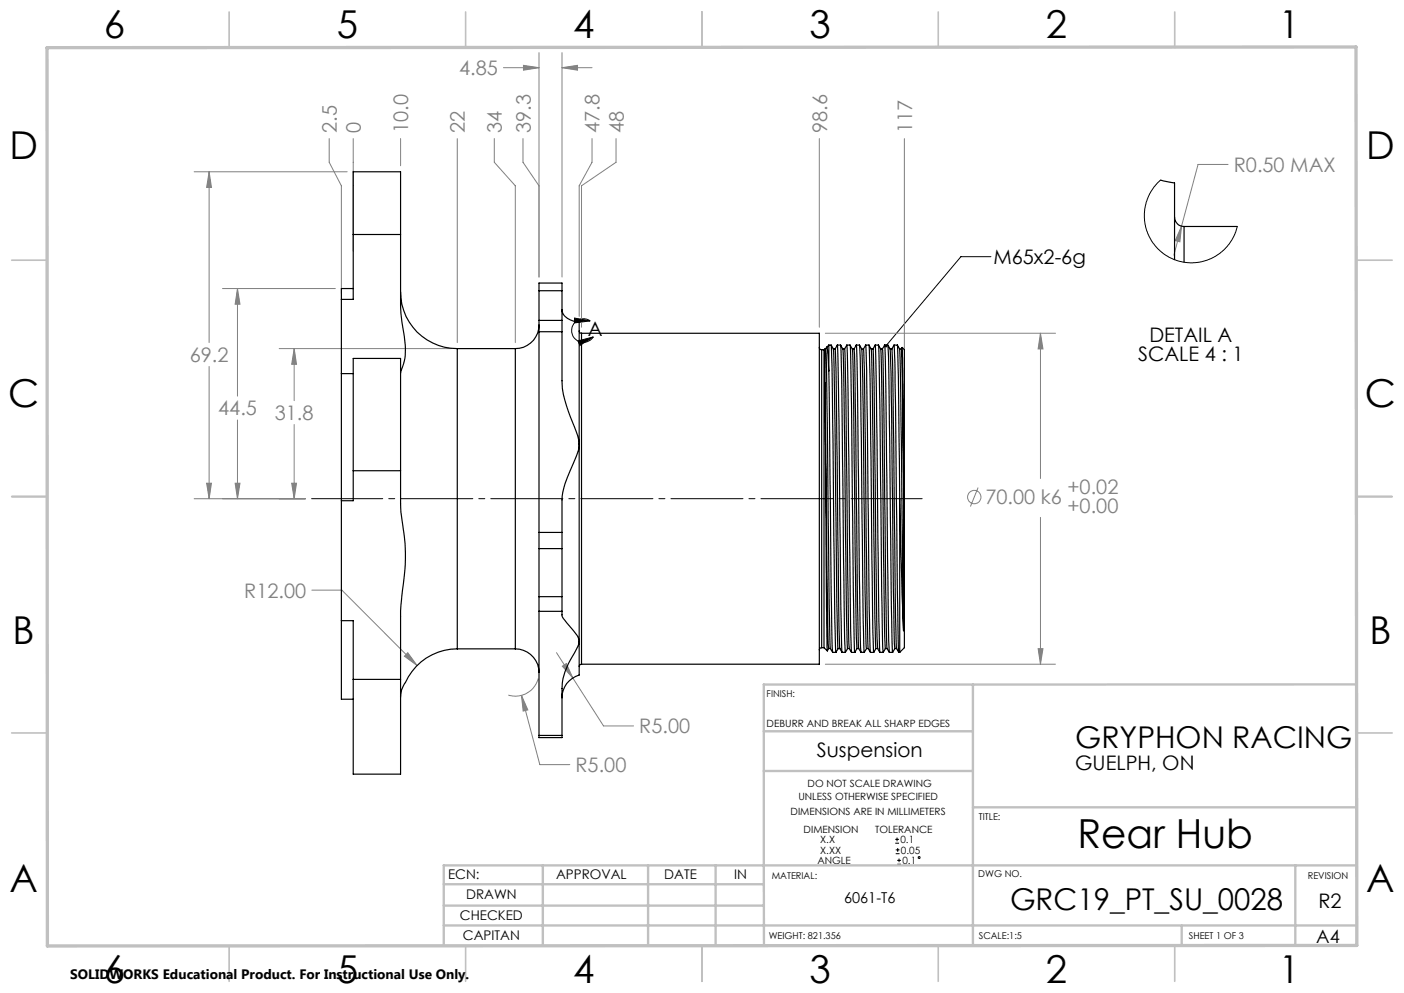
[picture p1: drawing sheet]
<svg xmlns="http://www.w3.org/2000/svg" width="297mm" height="210mm" viewBox="0 0 297 210" stroke-linecap="round" stroke-linejoin="round" font-family="sans-serif">
<g fill="none" stroke="#808080" stroke-width=".21">
<path d="M106.5 14.3h7.5M110.7 13.8l3.3 .5-3.3 .5zM114 11.1v47.5M118.9 14.3l3.3-.5v1zM118.9 11.1v47.5M118.9 14.3h6.3M41.1 36.3h32.3M44.2 36.3l.5 3.3h-1zM44.2 36.3v36.2M69.6 29.3v5l2.6 5v22.7M74.7 29.3v23.8M84.7 29.3v5.8"/>
<path d="M96.7 29.3v43.2M104.6 29.3v5l4.4 5v33.2M110.6 29.3v5l3.4 5M125.2 29.3v5l-2.7 5v27.6M130.3 29.3v5l-7.3 5v29.9M173.3 29.3v39.9M191.3 29.3v44.4M259.8 34.8h-6.4l-3.5 13M249.9 47.8l-.3 3.3-1-.2zM249.9 47.8l-1.6 6.2M44.2 77.5v28M47.1 61h23.8"/>
<path d="M50.2 61l.6 3.3h-1.1zM50.2 61v22.8M59.1 73.7h36.4M62.2 73.7l.5 3.3h-1zM62.2 73.7v11M174.6 70.5h48.7M220.1 70.5l.5 3.3h-1zM220.1 70.5v30.7M50.2 88.8v16.7M62.2 89.8v15.7M41.1 105.5h23.5M43.7 102.2h1l-.5 3.3z"/>
<path d="M49.7 102.2h1.1l-.6 3.3zM61.7 102.2h1l-.5 3.3zM206.9 103.1l-1.6 4M220.1 109.4v31.1M66 124.8h6.3l15.9 15.9M86.3 138l1.9 2.7-2.7-1.9zM117.7 138l10 15.5h6.3M219.6 137.2h1l-.5 3.3zM110.3 147.1l1.4 3-1 .3zM110.3 147.1l3.9 14.6h6.3M113.9 143.5a5.1 5.1 0 0 1-6.4 3.5M119 140.9l.8-.6 1.4 3.1z"/>
<path d="M174.6 140.5h48.7"/>
<circle cx="206.1" cy="105.1" r="1.41"/>
</g>
<g fill="none" stroke="#000" stroke-width=".21">
<path d="M209.6 54.3h-6.3l-15.9 18.8M121.5 67.3l3.3 .6-3.3 .4zM122.3 72.1l3.2-.8-2.8 1.8zM124.8 67.9a2.49 2.49 0 0 0-3.4 .6 2.49 2.49 0 0 0 .6 3.5 2.49 2.49 0 0 0 3.5-.7M189.4 178.3h.8M189.4 177.5h.8M189.5 179.7h.8M189.8 177.1v.8M189.9 179.3v.9M189.5 180.5h.8M189.8 182.8h.8M189.8 182h.8"/>
<path d="M190.2 181.6v.7"/>
<circle cx="194.4" cy="181.3" r=".19"/>
</g>
<path d="M65.9 105.5h129.2" fill="none" stroke="#000" stroke-width=".21" stroke-dasharray="15.2 1.3 1.3 1.3" stroke-dashoffset=".2"/>
<g fill="none" stroke="#c0c0c0" stroke-width=".35">
<path d="M48.5 2.5v7.5M98.5 2.5v7.5M148.5 2.5v7.5M198.5 2.5v7.5M248.5 2.5v7.5M2.5 55h7.5M287 55h7.5M2.5 105h7.5M287 105h7.5M2.5 155h7.5M287 155h7.5M48.5 200v7.5"/>
<path d="M98.5 200v7.5M148.5 200v7.5M198.5 200v7.5M248.5 200v7.5"/>
</g>
<g fill="none" stroke="#c0c0c0" stroke-width=".5">
<path d="M161.6 154.6h44.2M205.8 144.8v55.2M287 144.7l-125.4 .1v55.2M161.6 163h44.2M205.8 170.7h81.2M93.9 195.7h193.1M93.9 191.5h67.7M93.9 187h67.7M114.8 183v17M137.1 183v17M151.4 183v17M250 195.8v4.2"/>
<path d="M274 183v16.9M287 183h-193.1v17"/>
</g>
<path d="M9.9 10.1l276.9-.2 .2 190-277 .2z" fill="none" stroke="#c0c0c0" stroke-width=".7"/>
<path d="M121.5 67.3l3.3 .6-3.3 .4zM122.3 72.1l3.2-.8-2.8 1.8zM187.2 72.9l-.1 .2 .1 .3 .2-.3-.2 .3a.34 .34 0 0 0 .5 0 .34 .34 0 0 0 0-.5 .34 .34 0 0 0-.5 0z" fill="#000"/>
<path d="M61.7 102.2h1l-.5 3.3zM62.2 73.7l.5 3.3h-1zM49.7 102.2h1.1l-.6 3.3zM50.2 61l.6 3.3h-1.1zM43.7 102.2h1l-.5 3.3zM44.2 36.3l.5 3.3h-1zM86.3 138l-.8 .8 2.7 1.9zM110.3 147.1l.4 3.3 1-.3zM119 140.9l2.2 2.5-1.4-3.1zM220.1 70.5l.5 3.3h-1zM219.6 137.2h1l-.5 3.3zM110.7 13.8l3.3 .5-3.3 .5zM118.9 14.3l3.3-.5v1zM249.9 47.8l-1.3 3.1 1 .2z" fill="#808080"/>
<g fill="none" stroke="#000" stroke-width=".25">
<path d="M245.5 38.1l3 .6v16.2M74.7 49.6v13.7h-2.5M74.7 49.6v-13.3h10v13.3M74.7 49.6h10M84.7 49.6v7.5a65 65 0 0 0 .5 12.3 15.2 15.2 0 0 1 0 8l-.5 1.5M248.5 45.9a1.99 1.99 0 0 0 2 2M250.5 47.9v7.5M250.5 47.9h11.2M72.2 63.3v15.7M72.2 79v26.9M72.2 79h2.5M74.7 61h-2.5v2.3"/>
<path d="M84.7 61.7a11.9 11.9 0 0 0 12 12M96.7 73.7v63.5M96.7 73.7h12.3M109 73.7v63.5M114 68.7a5 5 0 0 1-5 5M114 70.2v42.4M114 67.8v2.4M114 61.5v6.3M114 61.5v-1.6h4.9v1.6M114 70.2h4.9M114 67.8h4.9M114 61.5h4.9"/>
<path d="M118.9 70.2v7.6a21.1 21.1 0 0 0 1.7 10.4l1 2.2a10.4 10.4 0 0 1 .9 3.5M118.9 65.5v.4a3.9 3.9 0 0 0 3.6 2.3v25.7M118.9 67.8v2.4M118.9 61.5v6.3M122.5 70l.2 .4 .3 .1M123 70.5h50.3v70h-50.3M123 70.5v70M173.3 73.5l.2 .4 .3 .1M173.8 74v63M173.8 74h.5M174.3 74v63M174.5 73.8l-.2 .2"/>
<path d="M174.5 73.8v7.2M174.5 73.8h.2M174.7 73.8l.1 4.2 .6 49.9 .2 9.2M174.8 73.4l-.1 .4M175.3 73h.5l.5 .8h.4M175.3 78.4l.5 46.9 .3 12.7M175.3 73v5.4M175.3 73l-.4 .4 .1 .5 .3 4.5M175.8 73l.2 4.3 .6 54 .2 6.6M176.3 73.8l.3 15.8 .4 38.3 .3 9.3M176.7 73.8l.4-.8h.7l.5 .8h.4v.3l.6 47.2 .4 15.8M176.7 73.8l.2 6.6 .6 52.5 .2 4.2"/>
<path d="M177.1 73l.4 16.2 .4 39.2 .2 9.6M177.8 73l.2 6.7 .6 53.9 .2 4.3M178.3 73.8l.4 19.5 .4 37.3 .2 6.6M179.1 73l.3 9.5 .6 51.1 .1 4.4M179.8 73h-.7l-.5 .8M179.8 73l.5 .8h.4M179.8 73l.3 12.7 .4 39.6 .3 12.6M180.3 73.8l.3 9.3 .5 49.8 .2 4.3M180.7 73.8l.4-.8h.7l.5 .8h.4M180.7 73.8l.1 4.2 .6 49.9 .2 9.2M181.1 73l.3 9.5 .4 39.3 .3 16.2M181.8 73l.2 6.7 .6 51.6 .2 6.6"/>
<path d="M182.3 73.8a1410.3 1410.3 0 0 1 .6 43.8l.4 19.6M182.7 73.8l.2 6.6 .5 50.2 .3 6.5M183.1 73l.2 5.4 .6 50 .2 9.6h.7l.5-.8M183.8 73h-.7l-.4 .8M183.8 73l.5 .8h.4M183.8 73l.2 6.7 .6 53.9 .2 4.3M184.3 73.8l.4 19.5 .4 37.3 .2 6.6M184.7 73.8l.4-.8h.7l.3 12.7 .4 39.6 .3 12.6M184.7 73.8l.2 6.6 .6 52.5 .2 4.2M185.1 73l.4 20 .4 38.3 .2 6.7M185.8 73l.5 .8h.4M186.3 73.8l.2 9.3 .6 49.8 .2 4.3"/>
<path d="M186.7 73.8l.3 12.4 .6 49.9a2.11 2.11 0 0 0 .5 1.9M187.1 73l-.4 .8M187.1 73l.3 9.5 .5 48.8 .2 6.7M187.1 73h.7l.5 .8M187.8 73l.2 6.7 .6 48.7 .2 9.5M188.3 73.8h.4M188.3 73.8l.3 12.4 .4 38.6 .3 12.4M188.7 73.8l.2 6.6 .5 50.2 .3 6.5M189.1 73a1491.6 1491.6 0 0 1 .7 44.9l.2 19 .1 1.1h.2M189.8 73h-.7l-.4 .8M189.8 73l.5 .8h.4M189.8 73l.2 6.7 .3 25.8"/>
<path d="M190.3 73.8l.2 9.3 .6 50.3M190.7 73.8l.2 6.6 .2 21.9M190.8 73.5l-.1 .3M74.7 99.5v-23.7h10v23.7M74.7 99.5v6.4h-2.5M74.7 99.5h10M84.7 99.5a62 62 0 0 0 .8 14.1 44 44 0 0 1-.5 12.3 104.7 104.7 0 0 0-.3 13.2v4.6M122.5 93.9a8.9 8.9 0 0 1-1.2 4.1l-.7 1.4a16.2 16.2 0 0 0-1.7 9.2v4M122.5 93.9v41.8M174.5 81l.4 40.3 .4 15.9M174.5 81l.5 56.6M72.2 105.9v25.4"/>
<path d="M114 112.6v3.4M114 116v10.2M114 112.6h4.9M114 116h4.9M118.9 112.6v3.4M118.9 116v10.2M190.3 105.5v32.5M190.3 105.5l.8 27.9M191.1 102.3v31.1M191.1 102.3l-.2-28.8 .4 .5v63l-1 1M72.2 131.3h2.5v12.4M72.2 131.3v16.6h2.5"/>
<path d="M96.7 137.2a12.2 12.2 0 0 0-11.1 7.4l-.3 .4a4.5 4.5 0 0 0-.6 2.4M96.7 137.2h12.3M109 137.2a5 5 0 0 1 5 5M114 126.2v3.1M114 129.3v26.2M114 126.2h4.9M114 129.3h4.9M118.9 126.2v3.1M118.9 129.3a2.52 2.52 0 0 0 .9 2.3l.8 1a5.7 5.7 0 0 1 1.9 3.1M122.5 135.7v7.1a4.9 4.9 0 0 0-3.6 4.8M122.5 135.7l-.1 .5a43.4 43.4 0 0 0-3.3 7.3l-.2 2.1v9.9M173.8 137l-.4 .2-.1 .3"/>
<path d="M173.8 137h.5M174.3 137l.7 .6M175.3 137.2l-.3 .4M175.3 137.2h.3M175.6 137.2l.5 .8M177.3 137.2l-.5 .8h-.7M177.3 137.2h.4M177.7 137.2l.4 .8M179.3 137.2l-.5 .8h-.7M179.3 137.2h.4M179.7 137.2l.4 .8M181.3 137.2l-.5 .8h-.7"/>
<path d="M181.3 137.2h.3M181.6 137.2l.5 .8M183.3 137.2l-.5 .8h-.7M183.3 137.2h.4M183.7 137.2l.4 .8M185.3 137.2h.4M185.7 137.2l.4 .8M187.3 137.2l-.5 .8h-.7M187.3 137.2h.4M188.1 138h.7M189.3 137.2l-.5 .8M189.3 137.2h.4"/>
<path d="M189.7 137.2l.4 .8M74.7 143.7v20h10v-20M74.7 143.7h10M114 155.5v.5h4.9v-.5M114 155.5h4.9M123 140.5l-.3 .1-.2 .4"/>
</g>
<path d="M245.5 38.1l-1.3 1.3-1 1.6-.5 1.1-.6 2.2v2.4l.5 2.2 .9 1.9 1.3 1.7 2 1.6 2 1 1.4 .3 1.5 .2 2.4-.2 2.1-.7 1.9-1.2 1.5-1.4 1.4-2.2 .7-2" fill="none" stroke="#000" stroke-width=".21"/>
<text font-size="8.5" x="227.9" y="179.3">Rear Hub</text>
<g font-size="8.1">
<text x="22" y="8">6</text>
<text x="71.2" y="8">5</text>
<text x="121.2" y="8">4</text>
<text x="171.3" y="8">3</text>
<text x="221.3" y="8">2</text>
<text x="270.5" y="8">1</text>
<text x="2" y="33.6">D</text>
<text x="289" y="33.6">D</text>
<text x="1.7" y="86.1">C</text>
<text x="288.7" y="86.1">C</text>
<text x="2.7" y="136.1">B</text>
<text x="289.7" y="136.1">B</text>
<text x="2" y="188.6">A</text>
<text x="289" y="188.6">A</text>
<text x="22" y="208">6</text>
<text x="71.2" y="208">5</text>
<text x="121.2" y="208">4</text>
<text x="171.3" y="208">3</text>
<text x="221.3" y="208">2</text>
<text x="270.5" y="208">1</text>
</g>
<g font-size="6.3">
<text x="227.4" y="158.2">GRYPHON RACING</text>
<text x="213.7" y="192.5">GRC19_PT_SU_0028</text>
</g>
<g font-size="4.2" fill="#808080">
<text x="97.1" y="15.9">4.85</text>
<text x="71.2" y="28.1" transform="rotate(-90 71.2 28.1)">2.5</text>
<text x="76.3" y="28.1" transform="rotate(-90 76.3 28.1)">0</text>
<text x="86.3" y="28.1" transform="rotate(-90 86.3 28.1)">10.0</text>
<text x="98.3" y="28.1" transform="rotate(-90 98.3 28.1)">22</text>
<text x="106.2" y="28.1" transform="rotate(-90 106.2 28.1)">34</text>
<text x="112.3" y="28.1" transform="rotate(-90 112.3 28.1)">39.3</text>
<text x="126.9" y="28.1" transform="rotate(-90 126.9 28.1)">47.8</text>
<text x="131.9" y="28.1" transform="rotate(-90 131.9 28.1)">48</text>
<text x="174.9" y="28.1" transform="rotate(-90 174.9 28.1)">98.6</text>
<text x="192.9" y="28.1" transform="rotate(-90 192.9 28.1)">117</text>
<text x="261" y="36.3">R0.50 MAX</text>
<text x="40.1" y="76.5">69.2</text>
<text x="46.2" y="87.9">44.5</text>
<text x="58.1" y="88.8">31.8</text>
<text x="208.4" y="106.7">70.00 k6</text>
<text x="225.8" y="104.4">+0.02</text>
<text x="225.8" y="108.5">+0.00</text>
<text x="51.7" y="126.4">R12.00</text>
<text x="135.2" y="155.1">R5.00</text>
<text x="121.7" y="163.3">R5.00</text>
</g>
<g font-size="4.2">
<text x="210.1" y="55.9">M65x2-6g</text>
<text x="124.4" y="71.1">A</text>
<text x="240.8" y="76.4">SCALE 4 : 1</text>
<text x="243.1" y="72.2">DETAIL A</text>
<text x="172.8" y="160.2">Suspension</text>
<text x="227.4" y="162.8">GUELPH, ON</text>
<text x="278.9" y="192.1">R2</text>
</g>
<text font-size="3.9" x="278.4" y="199.3">A4</text>
<text font-size="3.2" x="178.6" y="190.9">6061-T6</text>
<text font-size="2.9" x="14.9" y="207.1">SOLIDWORKS Educational Product. For Instructional Use Only.</text>
<g font-size="2.8">
<text x="94.8" y="185.9">ECN:</text>
<text x="117.6" y="185.9">APPROVAL</text>
<text x="140.5" y="185.9">DATE</text>
<text x="155.3" y="185.9">IN</text>
<text x="98.6" y="190.2">DRAWN</text>
<text x="97.3" y="194.5">CHECKED</text>
<text x="97.9" y="198.9">CAPITAN</text>
</g>
<g font-size="2.1">
<text x="162.2" y="153.7">DEBURR AND BREAK ALL SHARP EDGES</text>
<text x="170.8" y="166.4">DO NOT SCALE DRAWING</text>
<text x="167.2" y="172.4">DIMENSIONS ARE IN MILLIMETERS</text>
<text x="168.9" y="169.2">UNLESS OTHERWISE SPECIFIED</text>
<text x="170" y="176.1">DIMENSION</text>
<text x="173.5" y="178.3">X.X</text>
<text x="185.2" y="176.1">TOLERANCE</text>
<text x="190.5" y="178.3">0.1</text>
<text x="172.9" y="182.7">ANGLE</text>
<text x="173.5" y="180.5">X.XX</text>
<text x="190.6" y="180.5">0.05</text>
<text x="190.9" y="182.7">0.1</text>
</g>
<g font-size="2">
<text x="162.2" y="147.5">FINISH:</text>
<text x="207.1" y="173.3">TITLE:</text>
<text x="163.3" y="185.9">MATERIAL:</text>
<text x="207" y="185.5">DWG NO.</text>
<text x="276.7" y="185.9">REVISION</text>
<text x="162.6" y="198.5">WEIGHT: 821.356</text>
<text x="207.1" y="198.6">SCALE:1:5</text>
<text x="251.5" y="198.6">SHEET 1 OF 3</text>
</g>
</svg>
